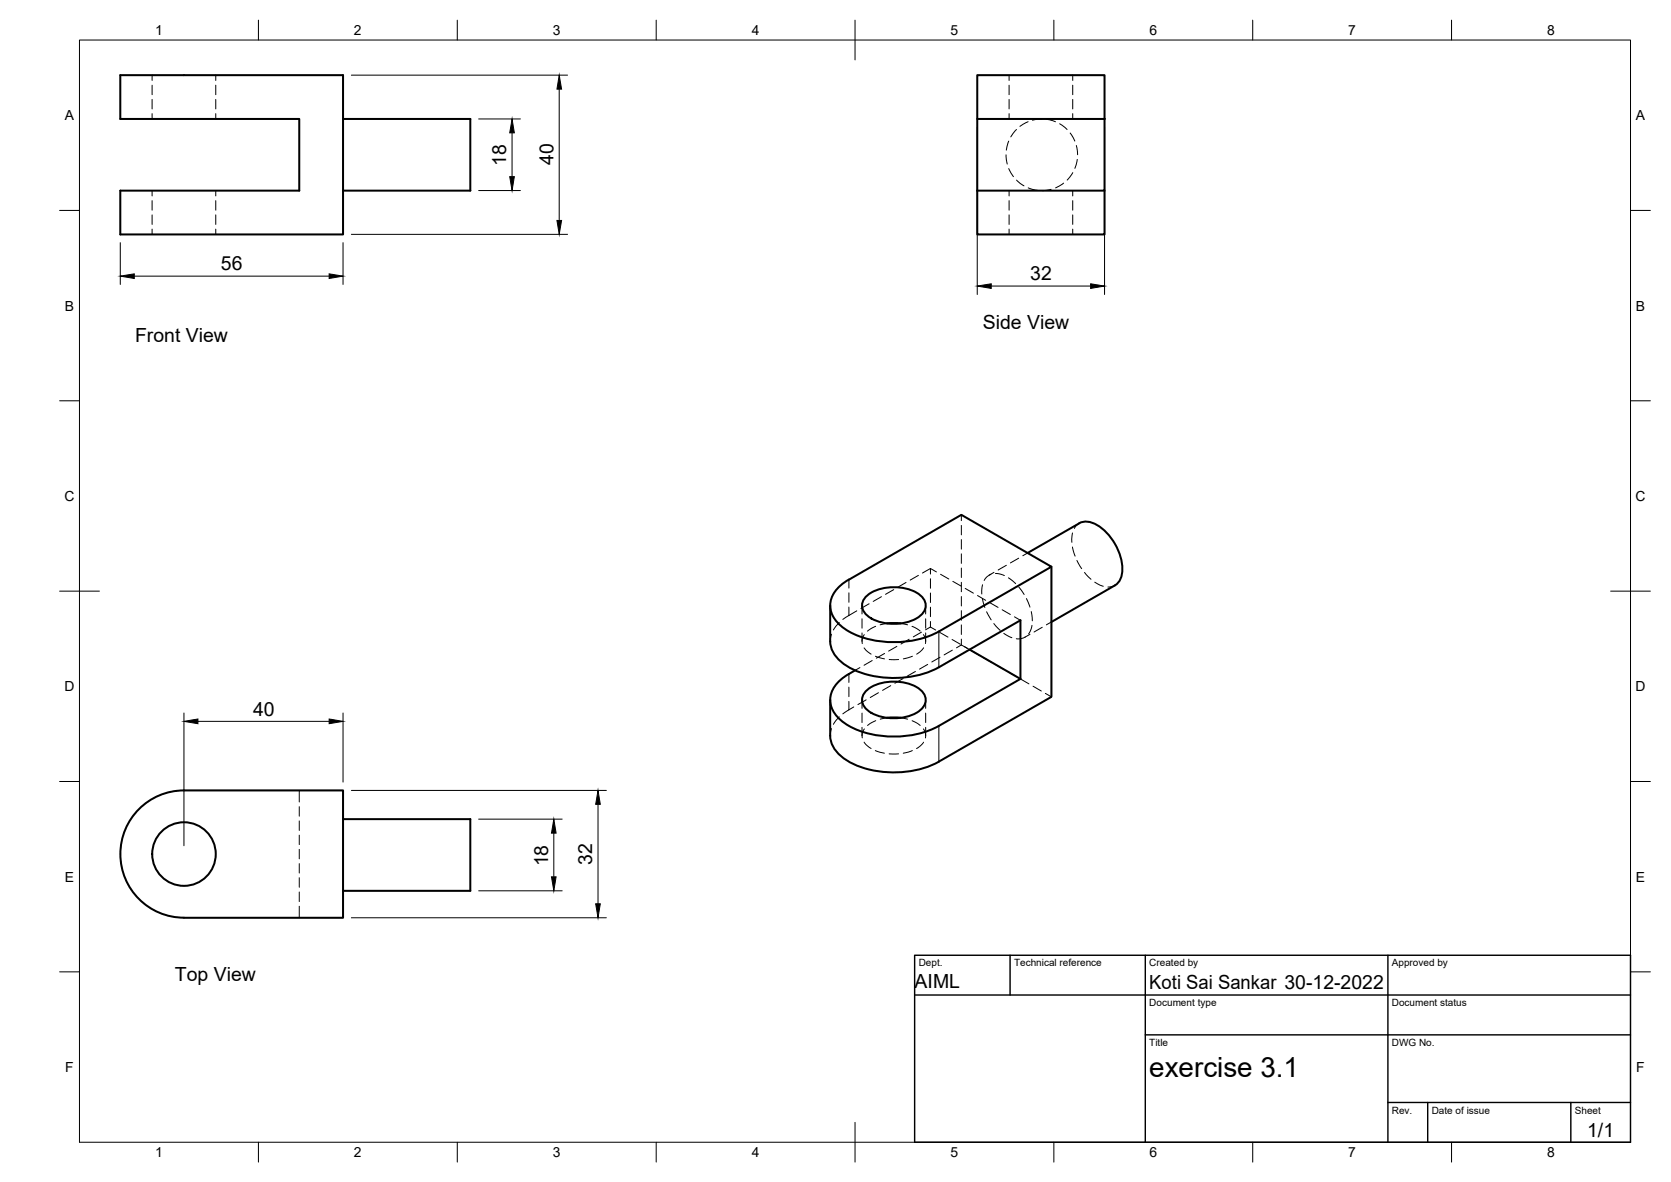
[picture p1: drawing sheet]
<svg xmlns="http://www.w3.org/2000/svg" width="420mm" height="297mm" viewBox="0 0 420 297" stroke-linecap="round" stroke-linejoin="round" font-family="sans-serif">
<!-- layer: Visible -->
<g fill="none" stroke="#000" stroke-width=".51">
<path d="M30.2 18.9h56.1v40h-56.1v-11h45v-18h-45zM245.7 18.9h32v11h-32zM86.3 29.9h32v18h-32M245.7 29.9v18M277.7 29.9v18h-32M245.7 47.9v11h32v-11M258.4 139l13-7.5a4.8 4.8 0 0 1 4.9 .7 13.5 13.5 0 0 1 5.8 12.2 3.8 3.8 0 0 1-1.8 2.7l-15.9 9.2M208.7 152.2v9a8 8 0 0 0 4.7 6.5 25.1 25.1 0 0 0 22.7 0M213.4 145.6a8.1 8.1 0 0 0-4.7 6.6 7.7 7.7 0 0 0 4.7 6.5 25.1 25.1 0 0 0 22.7 0M213.4 145.7l28.3-16.3 22.7 13-28.3 16.3M217.6 150.1a11.3 11.3 0 0 1 10.9-2 5.2 5.2 0 0 1 4.3 4.1 4.5 4.5 0 0 1-3.3 3.7 12.4 12.4 0 0 1-11.3-1.1 3.1 3.1 0 0 1-.6-4.7zM223 156.7h3.5"/>
<path d="M264.4 142.4v32.7l-28.3 16.3M208.7 175.9v9a8 8 0 0 0 4.7 6.5 25.1 25.1 0 0 0 22.7 0M213.4 169.4a8.1 8.1 0 0 0-4.7 6.5 7.7 7.7 0 0 0 4.7 6.5 25.1 25.1 0 0 0 22.7 0M215 168.5l-1.6 .9M217.6 173.8a11.3 11.3 0 0 1 10.9-2 5.2 5.2 0 0 1 4.3 4.1 4.5 4.5 0 0 1-3.3 3.7 12.4 12.4 0 0 1-11.3-1 3.1 3.1 0 0 1-.6-4.8zM236.1 167.7l20.5-11.8v14.7M243.8 163.2l12.8 7.4M256.6 170.6l-20.5 11.8M223 180.4h3.5M35 203.3a15.9 15.9 0 0 1 11.3-4.7h40v32h-40a16 16 0 0 1-14.8-9.9 16 16 0 0 1 3.5-17.4zM86.3 205.9h32v18h-32"/>
<circle cx="46.3" cy="214.6" r="8"/>
</g>
<!-- layer: Hidden -->
<g fill="none" stroke="#000" stroke-width=".25">
<path d="M38.2 18.9v1.3M54.3 18.9v1.3M253.7 18.9v1.3M269.7 18.9v1.3M38.2 21.4v2.4M38.2 25v2.4M38.2 28.6v1.3M54.3 21.4v2.4M54.3 25v2.4M54.3 28.6v1.3M253 38.9l.3 2.3M253.6 35.5l-.6 2.2"/>
<path d="M253.7 21.4v2.4M253.7 25v2.4M253.7 28.6v1.3M255.6 32.5l-1.5 1.9M258.5 30.6l-2 1.2M261.9 29.9l-2.3 .3M263.1 30l2.3 .6M266.4 31.1l1.9 1.4M269.1 33.4l1.2 2.1M269.7 21.4v2.4M269.7 25v2.4M269.7 28.6v1.3"/>
<path d="M270.6 36.6l.4 2.3M38.2 47.9v1.3M38.2 50.4v2.4M38.2 54v2.4M38.2 57.6v1.3M54.3 47.9v1.3M54.3 50.4v2.4M54.3 54v2.4M54.3 57.6v1.3M253.6 42.4l1.2 2M253.7 47.9v1.3M253.7 50.4v2.4"/>
<path d="M253.7 54v2.4M253.7 57.6v1.3M255.6 45.3l1.9 1.4M258.5 47.2l2.3 .6M264.3 47.6l-2.3 .3M267.4 46l-2 1.2M269.7 47.9v1.3M269.7 50.4v2.4M269.7 54v2.4M269.7 57.6v1.3M269.7 43.4l-1.4 1.9M270.9 40.1l-.6 2.2"/>
<path d="M241.7 129.4v1.4M241.7 132v2.4M241.7 135.6v2.4M241.7 139.2v2.4M258.4 139l-1.2 .7M269.7 137.5l.6 2.2M269.7 133.9l-.2 2.4M271.4 131.5l-.8 .6-.5 .7M209.1 159.4l-.4 1.8M211 156.4l-1.5 1.9M215.4 153.5l-3.5 2.2M216.7 152.2v2.1"/>
<path d="M216.7 155.5v2.4M216.7 159.1v2.1M217.3 159.5l-.5 1.1v1.1M218.5 151.7l-2 1.2M220.2 157.4l-2.1 1.2M221.6 150l-2 1.1M223 156.7l-1.7 .3M224.7 148.2l-2 1.2M226.5 156.7l1.7 .3M227.8 146.4l-2 1.2M229.3 157.4l2.1 1.2M230.9 144.6l-2 1.2"/>
<path d="M231.7 158.9l-2.1 1.1M232.2 159.5l.5 1.1v1.1M232.7 152.2v2.1M232.7 155.5v2.4M232.7 159.1v2.1M234 142.9l-2.1 1.1M234 142.9l1.5 .8M234 142.9v1.4M234 145.4v2.4M234 149v2.4M234 152.6v2.4M234 156.2v1.4"/>
<path d="M234 157.6l1.3 .7M234 157.6l-1.3 .7M236.3 158.9l2.1 1.2M236.5 144.3l2.1 1.2M239.6 146.1l2.1 1.2M241.7 142.8v2.3M241.7 146.3v2.4M241.7 149.9v2.4M241.7 153.5v2.4M241.7 157v2.4M242.7 147.9l2.1 1.2M245.8 149.7l2 1.2"/>
<path d="M247 150.4l.6 2.3M247.1 146.9l-.2 2.4M248.1 153.7l1.1 2.1M248.9 151.5l2.1 1.1M249.2 144.3l-1.1 .7-.6 .9M249.9 156.7l1.6 1.7M249.9 143.8l-1.2 .7M250.3 144.1l1.2 .2 1 .3M252 153.2l2 1.2M252.4 159.2l2 1.1M253 142.1l-2 1.1M253.6 145.2l1.8 1.5"/>
<path d="M255.1 155l1.5 .9M256.1 140.3l-2 1.2M256.2 147.5l1.3 1.9M258.1 150.4l.9 2.2M259 159.4l-1.3 .7M259.3 153.7l.3 2.3M259.5 157.1l-.4 1.4-.5 .8M262.1 157.6l-2.1 1.2M264.4 156.3l-1.3 .7M270.8 140.9l1.2 2M272.7 143.9l1.6 1.7M275.3 146.3l2.1 1"/>
<path d="M280.3 147.1l-1.7 .4M214.7 177.7l-2.8 1.7M216.2 167.8l-1.2 .7M216.7 175.9v2.1M216.7 179.2v2.4M217.3 162.8l.8 1 .9 .6M217.8 175.9l-2.1 1.2M219.3 166l-2 1.2M220.1 164.9l2.3 .7M220.9 174.1l-2.1 1.2M222.4 164.2l-2.1 1.2M223.6 165.7h2.4"/>
<path d="M224 172.3l-2.1 1.2M225.5 162.4l-2.1 1.2M227.1 170.5l-2.1 1.2M228.6 160.6l-2.1 1.2M229.4 164.9l-2.3 .7M230.2 168.7l-2.1 1.2M232.2 162.8l-.8 1-.9 .6M232.7 175.9v2.1M232.7 179.2v2.4M233.3 167l-2.1 1.2M236.4 165.2l-2.1 1.2M239.4 160.7l2 1.2"/>
<path d="M239.5 163.4l-2.1 1.2M241.7 162.1l1.5 .8M241.7 160.6v1.5M241.7 162.1l-1.2 .7M242.5 162.5l1.3 .7M244.3 163.5l2 1.2M247.4 165.3l2 1.2M250.5 167.1l2 1.2M253.6 168.9l2 1.2M256.7 170.7l2 1.2M257.8 160.1l-1 .4h-1.3M259.8 172.5l2 1.2"/>
<path d="M262.8 174.3l1.6 .8M75.2 198.6v2.9M209.1 183.1l-.4 1.8M211 180.2l-1.5 1.8M216.7 182.8v2.1M217.3 186.5l.8 1 .9 .6M217.3 183.2l-.5 1.1v1.1M220.1 188.6l2.3 .7M220.2 181.1l-2.1 1.2M223 180.4l-1.7 .3M223.6 189.4h2.3M226.5 180.4l1.7 .3"/>
<path d="M229.3 181.1l2.1 1.2M229.4 188.6l-2.3 .7M232.2 183.2l.5 1.1v1.1M232.2 186.5l-.8 1-.9 .6M232.7 182.8v2.1M75.2 202.7v2.4M75.2 206.3v2.4M75.2 209.9v2.3M75.2 213.5v2.3M75.2 217v2.4M75.2 220.6v2.4M75.2 224.2v2.4"/>
<path d="M75.2 227.7v2.9"/>
</g>
<!-- layer: Hidden Narrow -->
<path d="M213.4 145.7v2.1M213.4 149v2.3M213.4 152.6v2.1M213.4 169.4v2.1M213.4 172.7v2.4M213.4 176.3v2.1" fill="none" stroke="#000" stroke-width=".25"/>
<!-- layer: Visible Narrow -->
<path d="M236.1 158.7v9M236.1 182.4v9" fill="none" stroke="#000" stroke-width=".25"/>
<!-- layer: BORDER -->
<g fill="none" stroke="#000" stroke-width=".25">
<path d="M20 10.1h390v276.9h-390zM65 5.1v5M115 5.1v5M165 5.1v5M215 5.1v10M265 5.1v5M315 5.1v5M365 5.1v5M15 52.9h5M410 52.9h5M15 100.7h5M410 100.7h5"/>
<path d="M15 148.6h10M405 148.6h10M15 196.4h5M410 196.4h5M15 244.2h5M410 244.2h5M65 287v5M115 287v5M165 287v5M215 282.1v9.9M265 287v5M315 287v5"/>
<path d="M365 287v5"/>
</g>
<!-- layer: TITLEBLOCK -->
<path d="M230 240.1h180v46.9h-180zM230 250h180M254 240.1v9.9M288 240.1v46.9M349 240.1v46.9M288 260.1h122M349 277.1h61M359 277.1v9.9M395 277.1v9.9" fill="none" stroke="#000" stroke-width=".36"/>
<!-- layer: FD_Dimensions -->
<g fill="none" stroke="#000" stroke-width=".25">
<path d="M88.3 18.9h54.4M120.4 29.9h10.5M128.8 33.4v11M140.6 22.4v33M245.7 32v42M277.7 32v42M88.3 58.9h54.4M120.4 47.9h10.5M30.2 61v10.5M33.8 69.4h49M86.3 61v10.5M249.2 71.9h25"/>
<path d="M46.2 179.2v33.3M86.3 179.2v17.3M49.8 181.3h33M88.3 198.6h64.2M120.4 205.9h21M139.3 209.4v11M150.4 202.1v25M88.3 230.6h64.2M120.4 223.9h21"/>
</g>
<g fill="#000" stroke="#000" stroke-width=".25">
<path d="M128.8 29.9l.5 3.5h-1.1zM140.6 18.9l.6 3.5h-1.2zM128.2 44.4h1.1l-.5 3.5zM140 55.4h1.2l-.6 3.5zM30.2 69.4l3.6-.6v1.2zM82.8 68.8l3.5 .6-3.5 .6zM245.7 71.9l3.5-.6v1.2zM274.2 71.3l3.5 .6-3.5 .6zM46.2 181.3l3.6-.6v1.2zM82.8 180.7l3.5 .6-3.5 .6zM139.3 205.9l.5 3.5h-1.1zM150.4 198.6l.5 3.5h-1.1z"/>
<path d="M138.7 220.4h1.1l-.5 3.5zM149.8 227.1h1.1l-.5 3.5z"/>
</g>
<text font-size="7" x="289" y="270.6">exercise 3.1</text>
<g font-size="4.9">
<text x="127.3" y="41.8" transform="rotate(-90 127.3 41.8)">18</text>
<text x="139.1" y="41.5" transform="rotate(-90 139.1 41.5)">40</text>
<text x="55.5" y="67.9">56</text>
<text x="259" y="70.4">32</text>
<text x="247.1" y="82.8">Side View</text>
<text x="34" y="86">Front View</text>
<text x="63.6" y="179.8">40</text>
<text x="137.8" y="217.7" transform="rotate(-90 137.8 217.7)">18</text>
<text x="148.9" y="217.3" transform="rotate(-90 148.9 217.3)">32</text>
<text x="44" y="246.4">Top View</text>
<text x="230" y="248.3">AIML</text>
<text x="289" y="248.5">Koti Sai Sankar 30-12-2022</text>
<text x="399.1" y="285.7">1/1</text>
</g>
<g font-size="3.5">
<text x="39" y="8.8">1</text>
<text x="89" y="8.8">2</text>
<text x="139" y="8.8">3</text>
<text x="189" y="8.8">4</text>
<text x="239" y="8.8">5</text>
<text x="289" y="8.8">6</text>
<text x="339" y="8.8">7</text>
<text x="389" y="8.8">8</text>
<text x="16.3" y="30.2">A</text>
<text x="411.3" y="30.2">A</text>
<text x="16.3" y="78">B</text>
<text x="411.3" y="78">B</text>
<text x="16.2" y="125.9">C</text>
<text x="411.2" y="125.9">C</text>
<text x="16.2" y="173.7">D</text>
<text x="411.2" y="173.7">D</text>
<text x="16.3" y="221.6">E</text>
<text x="411.3" y="221.6">E</text>
<text x="16.4" y="269.4">F</text>
<text x="411.4" y="269.4">F</text>
<text x="39" y="290.8">1</text>
<text x="89" y="290.8">2</text>
<text x="139" y="290.8">3</text>
<text x="189" y="290.8">4</text>
<text x="239" y="290.8">5</text>
<text x="289" y="290.8">6</text>
<text x="339" y="290.8">7</text>
<text x="389" y="290.8">8</text>
</g>
<g font-size="2.5">
<text x="231" y="242.9">Dept.</text>
<text x="255" y="242.9">Technical reference</text>
<text x="289" y="242.9">Created by</text>
<text x="350" y="242.9">Approved by</text>
<text x="289" y="252.8">Document type</text>
<text x="350" y="252.8">Document status</text>
<text x="289" y="262.9">Title</text>
<text x="350" y="262.9">DWG No.</text>
<text x="350" y="279.9">Rev.</text>
<text x="360" y="279.9">Date of issue</text>
<text x="396" y="279.9">Sheet</text>
</g>
</svg>
